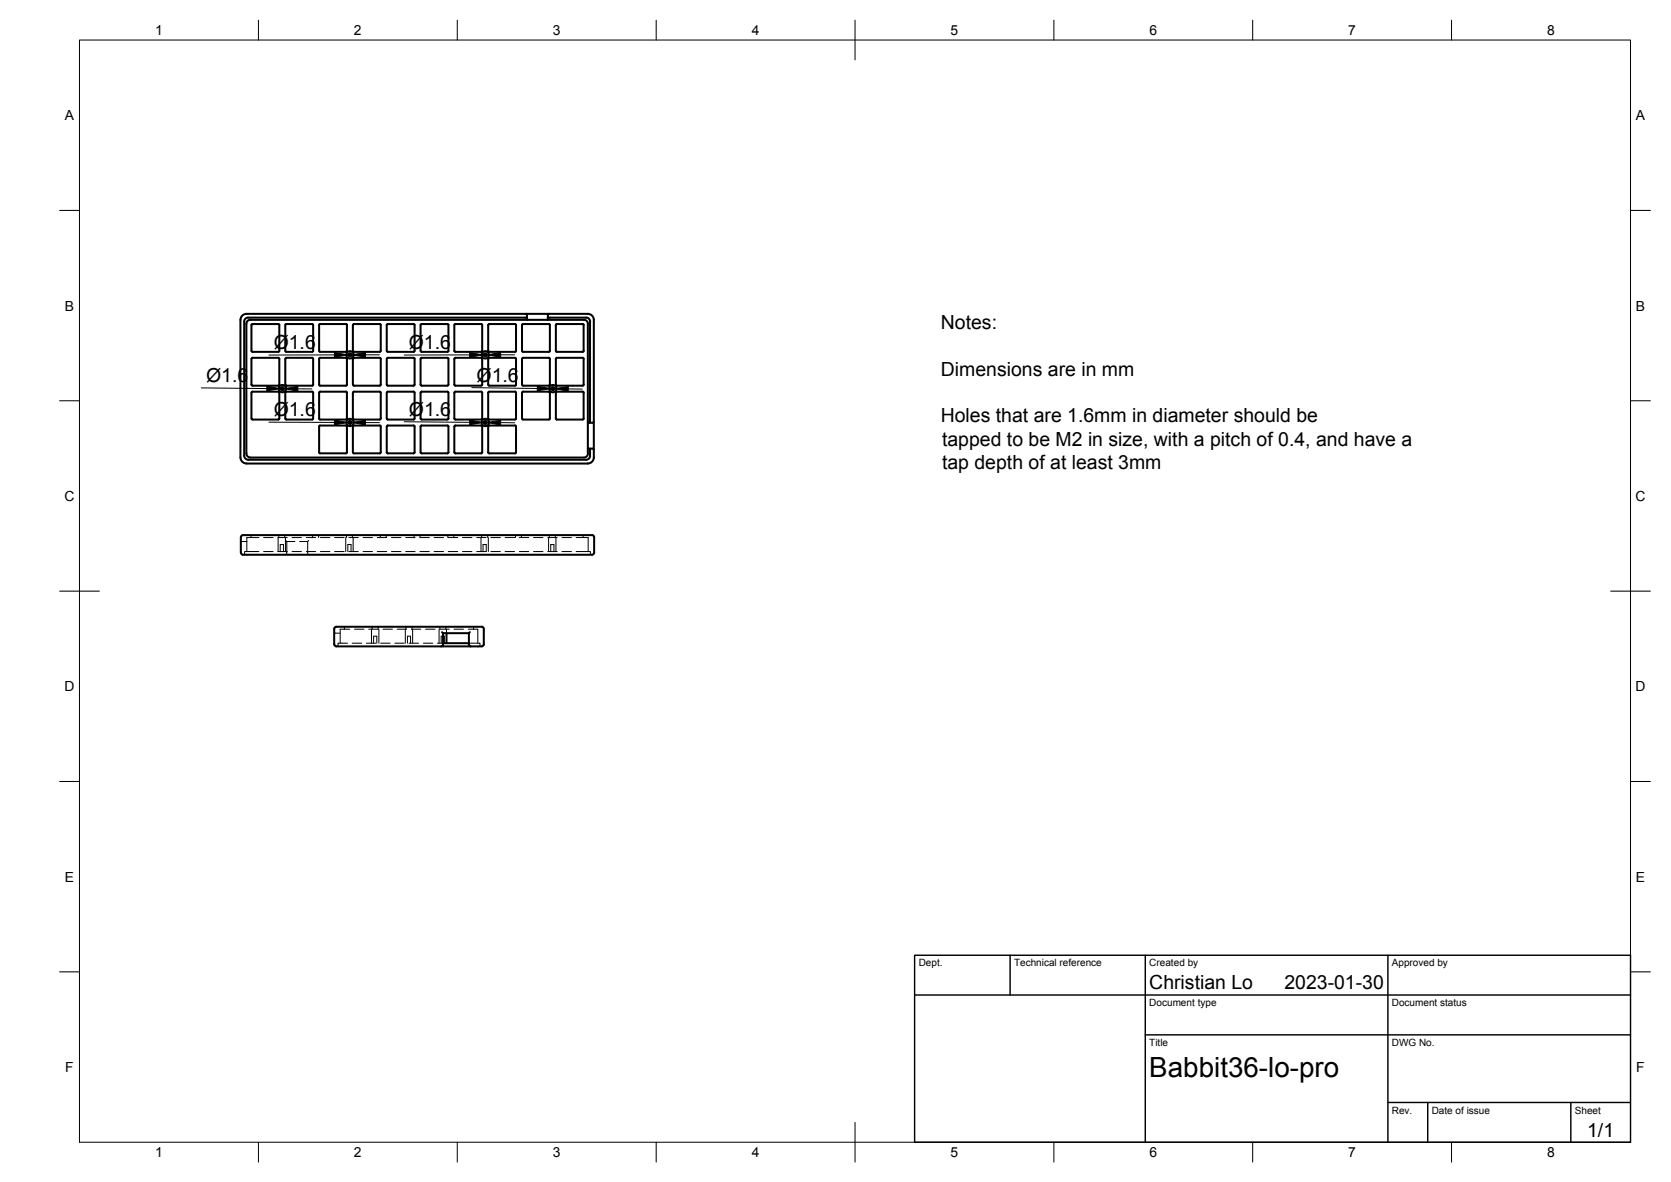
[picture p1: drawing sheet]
<svg xmlns="http://www.w3.org/2000/svg" width="420mm" height="297mm" viewBox="0 0 420 297" stroke-linecap="round" stroke-linejoin="round" font-family="sans-serif">
<!-- layer: Visible -->
<g fill="none" stroke="#000" stroke-width=".51">
<path d="M132.3 78.9l.2 .2v.7h-70.1a.97 .97 0 0 0-1 1v33.7a1.01 1.01 0 0 0 1 1h85a1.01 1.01 0 0 0 1-1v-1.8h.7l.2 .3M132.5 79.8v.6h5.3v-.6M137.8 79.1v.7h9.6a1.01 1.01 0 0 1 1 1v25.4h.7l.2-.2M138 78.9l-.2 .2M147.8 78.9h-85.8a1.49 1.49 0 0 0-1.5 1.5M147.8 78.9a1.49 1.49 0 0 1 1.5 1.5M60.5 80.4v34.6a1.49 1.49 0 0 0 1.5 1.5h85.8M62.9 80.4h69.6M63 80.4a1.01 1.01 0 0 0-1 1v32.6a1.01 1.01 0 0 0 1 1M63.2 90.2v6.5l.3 .2 6.7-.1v-6.6M63.3 98.5h6.9v6.8h-6.9zM63.3 81.5h6.9v6.8h-6.9z"/>
<path d="M70.2 90.2l-.2-.3h-6.5l-.3 .3M71.7 90.2l.1 6.5 .2 .2 6.7-.1v-6.6M71.8 98.5h6.9v6.8h-6.9zM71.8 81.5h6.9v6.8h-6.9zM78.7 90.2l-.2-.3h-6.5l-.2 .3M80.2 90.2v6.5l.3 .2 6.7-.1v-6.6M80.3 98.5h6.9v6.8h-6.9zM80.3 81.5h6.9v6.8h-6.9zM87.2 90.2l-.2-.3h-6.5l-.3 .3M88.7 90.2l.1 6.5 .2 .2 6.7-.1v-6.6M88.8 81.5h6.9v6.8h-6.9zM88.8 98.5h6.9v6.8h-6.9z"/>
<path d="M95.7 90.2l-.2-.3h-6.5l-.2 .3M97.2 90.2l.1 6.6 6.7 .1M104 81.4h-6.5l-.3 .3 .1 6.6 6.7 .1M104 89.9h-6.5l-.2 .3M104 98.4h-6.5l-.3 .3 .1 6.6 6.7 .1M104 81.4l.2 .3v6.5l-.2 .2M104 89.9l.2 .3M104 98.4l.2 .3v6.5l-.2 .2M104.2 90.2v6.5l-.2 .2M105.7 81.7v6.5M105.7 90.2v6.5M105.7 98.7v6.5"/>
<path d="M105.8 81.7l.2-.3 6.7 .1 .1 6.7-.3 .2h-6.5l-.2-.2M105.8 98.7l.2-.3 6.7 .1 .1 6.7-.3 .2h-6.5l-.2-.2M112.8 90.2l-.3-.3h-6.5l-.2 .3M112.8 90.2l-.1 6.6-6.7 .1-.2-.2M114.2 81.7v6.5M114.2 90.2v6.5M114.2 98.7v6.5M114.3 96.7l.2 .2M114.3 88.2l.2 .2M114.5 89.9h6.5l.2 .3M114.5 81.4h6.5l.2 .3v6.6l-6.7 .1M114.5 98.4h6.5l.2 .3v6.6l-6.7 .1"/>
<path d="M114.5 89.9l-.2 .3M114.5 81.4l-.2 .3M114.5 98.4l-.2 .3M121.2 90.2v6.6l-6.7 .1M122.7 90.2l.1 6.5 .2 .2 6.7-.1 .1-6.6M122.8 81.5h6.9v6.8h-6.9zM122.8 98.5h6.9v6.8h-6.9zM129.8 90.2l-.3-.3h-6.5l-.2 .3M131.3 90.2v6.6l6.7 .1M137.8 80.4h9M138 81.4l-6.7 .1v6.7l.2 .2h6.5M138 89.9h-6.5l-.2 .3"/>
<path d="M138 98.4h-6.5l-.2 .3v6.6l6.7 .1M138 81.4l.3 .3v6.5l-.3 .2M138 89.9l.3 .3M138 98.4l.3 .3v6.5l-.3 .2M138.3 90.2v6.5l-.3 .2M139.8 90.2v6.5l.2 .2 6.7-.1v-6.6M139.8 81.5h6.9v6.8h-6.9zM139.8 98.5h6.9v6.8h-6.9zM146.8 90.2l-.3-.3h-6.5l-.2 .3M146.8 80.4a1.01 1.01 0 0 1 1 1M147.8 81.4v24.8h.6M149.3 80.4v34.6a1.49 1.49 0 0 1-1.5 1.5"/>
<path d="M80.2 113.7l.3 .2h6.5l.2-.2M80.2 113.7l.1-6.7 6.7-.1 .2 .3v6.5M88.7 113.7l.1-6.5 .2-.3 6.7 .1v6.7M88.8 113.7l.2 .2h6.5l.2-.2M97.3 113.7l.2 .2h6.5M104 106.9l-6.7 .1-.1 6.7M104 106.9l.2 .3v6.5M104.2 113.7l-.2 .2M105.7 107.2v6.5M105.8 107.2l.2-.3 6.7 .1 .1 6.7M105.8 113.7l.2 .2h6.5l.3-.2M114.2 107.2v6.5"/>
<path d="M114.3 113.7l.2 .2M114.3 105.2l.2 .2M114.5 106.9l6.7 .1v6.7M114.5 106.9l-.2 .3M121.2 113.7l-.2 .2h-6.5M122.7 113.7l.1-6.7 6.7-.1 .3 .3v6.5M122.8 113.7l.2 .2h6.5l.3-.2M147.8 106.2v6.5h.6M147.8 112.7v1.3M147.8 114a1.01 1.01 0 0 1-1 1h-83.9M60.6 135v3.9M60.6 138.9l.2 .4 .3 .1"/>
<path d="M61.1 134.5h87a.98 .98 0 0 1 1.3 .5v3.9l-.3 .4-.2 .1M61.1 139.4h87.8M61.1 134.5l-.5 .2v.3M111.1 158.9l.3 .2h6.5M111.4 159.1v2.8l-.2 .4-.3 .1h-25.6a.97 .97 0 0 1-1.3-.5l.1-3.9a1.12 1.12 0 0 1 1.4-.5h34.9a.98 .98 0 0 1 1.2 .5v3.9a1.15 1.15 0 0 1-1.5 .5h-1.7l-.4-.2-.1-3.1M112.3 159.1v2.5M118.2 158.9l-.3 .2M110.9 162.4h7.5M111.4 161.6h6.5"/>
<circle cx="71" cy="97.7" r=".92"/>
<circle cx="71" cy="97.7" r=".39"/>
<circle cx="88" cy="89.2" r=".92"/>
<circle cx="88" cy="89.2" r=".39"/>
<circle cx="122" cy="89.2" r=".92"/>
<circle cx="122" cy="89.2" r=".39"/>
<circle cx="139" cy="97.7" r=".92"/>
<circle cx="139" cy="97.7" r=".39"/>
<circle cx="88" cy="106.2" r=".92"/>
<circle cx="88" cy="106.2" r=".39"/>
<circle cx="122" cy="106.2" r=".92"/>
<circle cx="122" cy="106.2" r=".39"/>
</g>
<!-- layer: Hidden -->
<g fill="none" stroke="#000" stroke-width=".25">
<path d="M60.6 135.8l.1 .3h1.4M63.1 134.5v.6M65.1 135.1h-3v3.5M65.1 138.6h-3.6v.8M66.3 135.1h2.4M66.3 138.6h2.4M69.8 135.1h2.4M69.8 138.6h2.4M69.9 135.1v3.5M70.1 134.5v.6M70.5 138.6v-1.8h.8v1.8M71.6 134.5v.6"/>
<path d="M71.8 135.1v3.5M71.9 135.8l.2 .3M73.4 135.1h2.4M73.4 138.6h2.4M74.1 136.1h-2v2.8v.3l-.5 .2M75.3 136.1h2.1M77 135.1h2.4M77 138.6h2.4M77.4 136.1v2.9l.5 .4M77.6 135.8l-.2 .3M78.6 134.5v.6M80.1 134.5v.6"/>
<path d="M80.6 135.1h2.4M80.6 138.6h2.4M84.1 135.1h2.4M84.1 138.6h2.4M86.9 135.1v3.5M87.1 134.5v.6M87.5 138.6v-1.8h.8v1.8M87.7 135.1h2.4M87.7 138.6h2.4M88.6 134.5v.6M88.8 135.1v3.5M91.3 135.1h2.4"/>
<path d="M91.3 138.6h2.4M94.8 135.1h2.4M94.8 138.6h2.4M95.6 134.5v.6M97.1 134.5v.6M98.4 135.1h2.4M98.4 138.6h2.4M102 135.1h2.4M102 138.6h2.4M104.1 134.5v.6M105.6 138.6h2.3M105.6 134.5v.6h2.3"/>
<path d="M109.1 135.1h2.4M109.1 138.6h2.4M112.6 134.5v.6M112.7 135.1h2.4M112.7 138.6h2.4M114.1 134.5v.6M116.3 135.1h2.4M116.3 138.6h2.4M119.9 138.6h2.4v-1.8h-.8v1.8M119.9 135.1h2.3M120.9 135.1v3.5M121.1 134.5v.6"/>
<path d="M122.6 134.5v.6M122.8 135.1v3.5M123.4 135.1h2.4M123.4 138.6h2.4M127 135.1h2.4M127 138.6h2.4M129.6 134.5v.6M130.6 135.1h2.3M130.6 138.6h2.3M131.1 134.5v.6M134.2 135.1h2.3M134.2 138.6h2.3"/>
<path d="M137.7 135.1h2.4M137.7 138.6h2.4M137.9 135.1v3.5M138.1 134.5v.6M138.5 138.6v-1.8h.8v1.8M139.6 134.5v.6M139.8 135.1v3.5M141.3 135.1h2.4M141.3 138.6h2.4M144.9 135.1h3v3.5M144.9 138.6h3.5v.8M146.6 134.5v.6"/>
<path d="M84 158.9l.2 .2h1.3M86.6 157.5v.6M87.9 158.1h-2.4v3.5M89.1 158.1h2.4M93.4 158.1v3.5M93.6 157.5v.6M95.1 157.5v.6h-2.4M95.3 158.1v3.5M96.3 158.1h2.4M99.9 158.1h2.3M101.9 158.1v3.5M102.1 157.5v.6"/>
<path d="M103.4 158.1h2.4M103.6 157.5v.6M103.8 158.1v3.5M107 158.1h2.4M110.4 158.1v3.5M110.6 157.5v.6h2.4M112.1 157.5v.6M112.3 158.1v1M114.2 158.1h2.3M117.7 158.1h2.4v3.5M119.1 157.5v.6M87.4 161.6h-2.4v.8"/>
<path d="M88.6 161.6h2.4M92.1 161.6h2.4M93.9 161.6v-1.7h.8v1.7M95.7 161.6h2.4M99.3 161.6h2.4M102.4 161.6v-1.7h.8v1.7M102.8 161.6h2.4M106.4 161.6h2.4M110 161.6h1.4M110.9 161.6v-1.7h.8v1.7M117.9 161.6h2.8v.8"/>
</g>
<!-- layer: BORDER -->
<g fill="none" stroke="#000" stroke-width=".25">
<path d="M20 10.1h390v276.9h-390zM65 5.1v5M115 5.1v5M165 5.1v5M215 5.1v10M265 5.1v5M315 5.1v5M365 5.1v5M15 52.9h5M410 52.9h5M15 100.7h5M410 100.7h5"/>
<path d="M15 148.6h10M405 148.6h10M15 196.4h5M410 196.4h5M15 244.2h5M410 244.2h5M65 287v5M115 287v5M165 287v5M215 282.1v9.9M265 287v5M315 287v5"/>
<path d="M365 287v5"/>
</g>
<!-- layer: TITLEBLOCK -->
<path d="M230 240.1h180v46.9h-180zM230 250h180M254 240.1v9.9M288 240.1v46.9M349 240.1v46.9M288 260.1h122M349 277.1h61M359 277.1v9.9M395 277.1v9.9" fill="none" stroke="#000" stroke-width=".36"/>
<!-- layer: FD_Dimensions -->
<g fill="none" stroke="#000" stroke-width=".25">
<path d="M50.6 97.5l16.5 .1M70.6 97.7h.8M74.9 97.7h3.5M84.1 89.2h-16.5M87.6 89.2h.8M91.9 89.2h3.5M118.1 89.2h-16.5M118.6 97.4l16.5 .2M121.6 89.2h.8M125.9 89.2h3.5M138.6 97.7h.8M142.9 97.7l3.5 .1"/>
<path d="M67.6 106.1l16.5 .1M87.6 106.2h.8M91.9 106.2h3.5M101.6 106l16.5 .1M121.6 106.2h.8M125.9 106.2h3.5"/>
</g>
<path d="M67.1 97.1l3.5 .6-3.5 .5zM71.4 97.7l3.5-.6v1.2zM84.1 88.6l3.5 .6-3.5 .6zM88.4 89.2l3.5-.6v1.2zM118.1 88.6l3.5 .6-3.5 .6zM122.4 89.2l3.5-.6v1.2zM135.1 97l3.5 .7-3.5 .5zM139.4 97.7l3.5-.6v1.2zM84.1 105.6l3.5 .6-3.5 .6zM88.4 106.2l3.5-.6v1.2zM118.1 105.6l3.5 .6-3.5 .5zM122.4 106.2l3.5-.6v1.2z" fill="#000" stroke="#000" stroke-width=".25"/>
<text font-size="7" x="289" y="270.6">Babbit36-lo-pro</text>
<g font-size="4.9">
<text x="236.6" y="82.7">Notes:</text>
<text x="68.8" y="87.7">Ø1.6</text>
<text x="102.8" y="87.7">Ø1.6</text>
<text x="51.8" y="96" transform="rotate(1 51.8 96)">Ø1.6</text>
<text x="119.8" y="95.9" transform="rotate(1 119.8 95.9)">Ø1.6</text>
<text x="236.6" y="94.4">Dimensions are in mm</text>
<text x="68.8" y="104.5">Ø1.6</text>
<text x="102.8" y="104.5">Ø1.6</text>
<text x="236.6" y="106.1">Holes that are 1.6mm in diameter should be</text>
<text x="236.9" y="112">tapped to be M2 in size, with a pitch of 0.4, and have a</text>
<text x="236.9" y="117.8">tap depth of at least 3mm</text>
<text x="289" y="248.5">Christian Lo</text>
<text x="323" y="248.5">2023-01-30</text>
<text x="399.1" y="285.7">1/1</text>
</g>
<g font-size="3.5">
<text x="39" y="8.8">1</text>
<text x="89" y="8.8">2</text>
<text x="139" y="8.8">3</text>
<text x="189" y="8.8">4</text>
<text x="239" y="8.8">5</text>
<text x="289" y="8.8">6</text>
<text x="339" y="8.8">7</text>
<text x="389" y="8.8">8</text>
<text x="16.3" y="30.2">A</text>
<text x="411.3" y="30.2">A</text>
<text x="16.3" y="78">B</text>
<text x="411.3" y="78">B</text>
<text x="16.2" y="125.9">C</text>
<text x="411.2" y="125.9">C</text>
<text x="16.2" y="173.7">D</text>
<text x="411.2" y="173.7">D</text>
<text x="16.3" y="221.6">E</text>
<text x="411.3" y="221.6">E</text>
<text x="16.4" y="269.4">F</text>
<text x="411.4" y="269.4">F</text>
<text x="39" y="290.8">1</text>
<text x="89" y="290.8">2</text>
<text x="139" y="290.8">3</text>
<text x="189" y="290.8">4</text>
<text x="239" y="290.8">5</text>
<text x="289" y="290.8">6</text>
<text x="339" y="290.8">7</text>
<text x="389" y="290.8">8</text>
</g>
<g font-size="2.5">
<text x="231" y="242.9">Dept.</text>
<text x="255" y="242.9">Technical reference</text>
<text x="289" y="242.9">Created by</text>
<text x="350" y="242.9">Approved by</text>
<text x="289" y="252.8">Document type</text>
<text x="350" y="252.8">Document status</text>
<text x="289" y="262.9">Title</text>
<text x="350" y="262.9">DWG No.</text>
<text x="350" y="279.9">Rev.</text>
<text x="360" y="279.9">Date of issue</text>
<text x="396" y="279.9">Sheet</text>
</g>
</svg>
